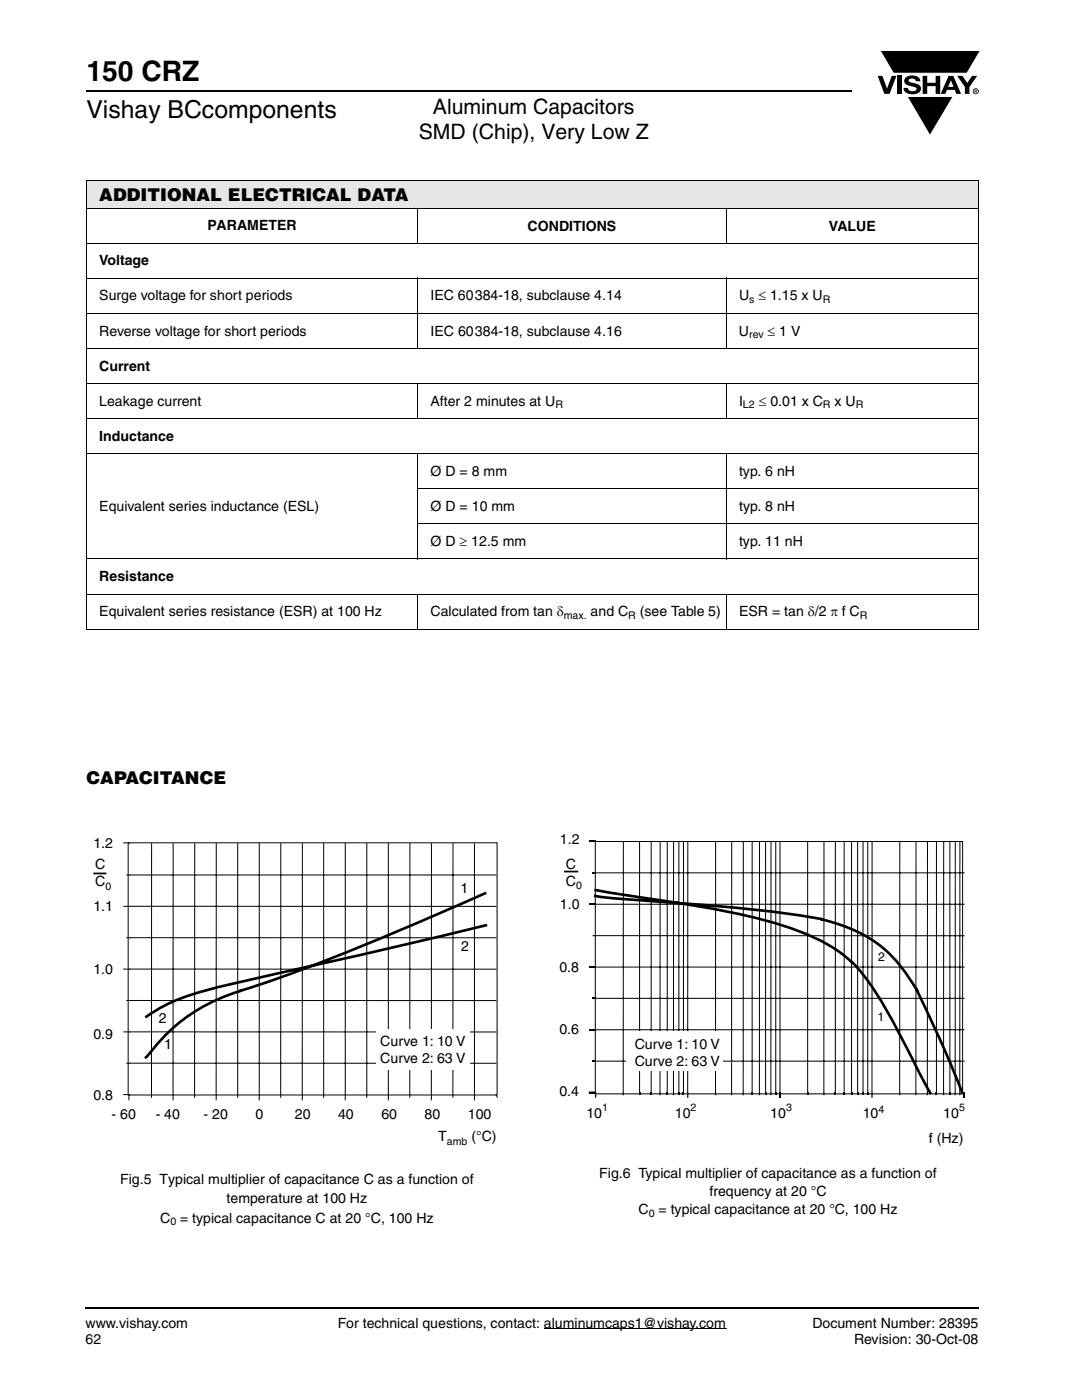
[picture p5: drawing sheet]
<svg xmlns="http://www.w3.org/2000/svg" width="216mm" height="279mm" viewBox="0 0 216 279" stroke-linecap="round" stroke-linejoin="round" font-family="sans-serif">
<g fill="#000">
<path d="M175.1 15.1h1l.9 2.6 .9-2.6h1l-1.4 3.6h-1zM175.6 10.1h20l-2.7 4.5h-14.6zM179 15.1h.9v3.6h-.9zM180.8 15.4a2.1 2.1 0 0 1 2.7 .4l.1 .4h-.8a.79 .79 0 0 0-.7-.5 .79 .79 0 0 0-.8 .4l.2 .3 1 .2a1.08 1.08 0 0 1 1.3 1 1.08 1.08 0 0 1-1.1 1.2 1.73 1.73 0 0 1-2.4-1.3h.9a.96 .96 0 0 0 .8 .7 .96 .96 0 0 0 .9-.4 1.31 1.31 0 0 0-1.2-.6 1.03 1.03 0 0 1-1.1-.6 1.03 1.03 0 0 1 .2-1.2zM184.1 15.1h.9v1.4h1.7v-1.4h.9v3.6h-.9v-1.5h-1.7v1.5h-.9zM181 19.3h9.2l-4.6 7.8zM191 15.1h1l1 1.5 1-1.5h1l-1.6 2.3v1.3h-.9v-1.4z"/>
<path d="M189.7 16l-.5 1.3h1.1zM189.3 15.1h.9l1.6 3.6h-1l-.3-.8h-1.5l-.4 .8h-.9z"/>
<path d="M194.6 18v.2l.2-.1v-.1zM194.5 17.9h.4l.1 .2-.2 .2 .2 .2-.3-.2-.1 .2h-.1zM194.2 18.2a.5 .5 0 0 0 1 0 .5 .5 0 0 0-1 0zM194.1 18.2a.6 .6 0 0 1 1.2 0 .6 .6 0 0 1-1.2 0z"/>
</g>
<path d="M175.6 10.1h20l-2.7 4.5h-14.6zM181 19.3h9.2l-4.6 7.8z" fill="none" stroke="#fff" stroke-width=".2"/>
<path d="M108.5 265.2h36.4" fill="none" stroke="#000" stroke-width=".2"/>
<path d="M17.3 18.2h152.7M17.1 261.1h178.2" fill="none" stroke="#000" stroke-width=".36"/>
<path d="M17.3 36h178v5.6h-178z" fill="#e6e6e6"/>
<g fill="none" stroke="#000" stroke-width=".2">
<path d="M17.2 36h178.1M17.3 36.2v89.3M195.3 36.2v89.3M17.2 41.6h178.1M17.2 48.6h178.1M17.2 55.6h178.1M83.4 41.5v7.1M83.4 55.5v14.1M144.9 41.5v7.1M144.9 55.5v14.1M17.2 62.5h178.1M17.2 69.6h178.1"/>
<path d="M17.2 76.6h178.1M83.4 76.5v7.2M144.9 76.5v7.2M17.2 83.6h178.1M17.2 90.6h178.1M83.3 97.6h112M83.4 90.5v21.2M144.9 90.5v21.2M17.2 111.5h178.1M17.2 118.6h178.1M83.3 104.6h112M83.4 118.5v7.1"/>
<path d="M144.9 118.5v7.1M17.2 125.6h178.1"/>
</g>
<path d="M18.6 158h82.2v71.1h-82.2z" fill="#fff"/>
<g fill="none" stroke="#000" stroke-width=".2">
<path d="M25.9 174.6h73.1M30.3 168.4l-.1 50M34.6 168.4l-.1 50M38.9 168.4l-.1 50M43.2 168.4l-.1 50M47.4 168.4v50M51.7 168.4v50M56 168.4v50M60.3 168.4v50M64.6 168.4v50M68.9 168.4v50M73.2 168.4v50"/>
<path d="M77.5 168.4v50M81.8 168.4v50M86.1 168.4v50M90.4 168.4v50M94.7 168.4v50M25.9 199.7h73.1M25.9 187.1l73.1 .1M25.9 193.4h73.1M25.9 180.9h73.1M25.9 212.2h73.1M25.9 205.9l73.1 .1"/>
</g>
<g fill="none" stroke="#050504" stroke-width=".2">
<path d="M24.7 168.2h1.2M25.3 174.6h.6M24.7 193.4h1.2M24.7 180.9h1.2M25.3 199.7h.6M25.3 187.1l.6 .1M24.7 218.4l1.2 .1M24.7 205.9l1.2 .1M25.3 212.2h.6M25.7 218.4v1.1M30.3 218.4l-.1 .6M34.6 218.4l-.1 1.1"/>
<path d="M38.9 218.4l-.1 .6M43.2 218.4l-.1 1.1M47.4 218.4v.6M51.7 218.4v1.1M56 218.4v.6M60.3 218.4v1.1M64.6 218.4v.6M68.9 218.4v1.1M73.2 218.4v.6M77.5 218.4v1.1M81.8 218.4v.6M86.1 218.4v1.1"/>
<path d="M90.4 218.4v.6M94.7 218.4v1.1M99 218.4l.2 .6"/>
</g>
<path d="M96.8 178.3a507.9 507.9 0 0 1-46.4 18.7 39.5 39.5 0 0 0-15.7 8l-2.2 2.1-3.4 3.9M97 184.7l-17.6 4.2-21.3 4.8a185.3 185.3 0 0 0-21.8 5.5l-3.7 1.6-3.4 2.1" fill="none" stroke="#000" stroke-width=".53"/>
<path d="M18.6 174.3h2.6" fill="none" stroke="#000" stroke-width=".35"/>
<path d="M75.2 205.4h18.6v8.1h-18.6z" fill="#fff"/>
<path d="M25.6 168.2h73.6v50.3h-73.6z" fill="none" stroke="#050504" stroke-width=".2"/>
<path d="M111.6 166.1h83.3v62.6h-83.3z" fill="#fff"/>
<g fill="none" stroke="#000" stroke-width=".2">
<path d="M118.8 174.2h73.6M124.4 167.9v50.1M127.6 167.9v50.1M129.9 167.9v50.1M131.7 167.9v50.1M133.1 167.9v50.1M134.4 167.9v50.1M135.5 167.9v50.1M136.4 167.9v50.1M137.2 167.9v50.1M142.8 167.9v50.1M146 167.9v50.1"/>
<path d="M148.3 167.9v50.1M150.1 167.9v50.1M151.6 167.9l-.1 50.1M152.8 167.9v50.1M153.8 167.9v50.1M154.8 167.9v50.1M155.6 167.9v50.1M161.2 167.9v50.1M164.4 167.9v50.1M166.7 167.9v50.1M168.4 167.9v50.1M169.9 167.9v50.1"/>
<path d="M171.1 167.9v50.1M172.2 167.9v50.1M173.2 167.9v50.1M174 167.9v50.1M179.5 167.9v50.1M182.8 167.9v50.1M185.1 167.9l-.1 50.1M186.9 167.9v50.1M188.3 167.9v50.1M189.5 167.9v50.1M190.6 167.9v50.1M191.5 167.9v50.1"/>
<path d="M118.8 199.2h73.6M118.8 186.7h73.6M118.8 193h73.6M118.8 180.5h73.6M118.8 211.8h73.6M118.8 205.5h73.6"/>
</g>
<g fill="#050504">
<path d="M118.7 218h.3v1.1h-.3z"/>
<path d="M124.3 218h.2v.6h-.3z"/>
<path d="M127.5 218h.3v.6h-.3z"/>
<path d="M129.8 218h.3v.6h-.3z"/>
<path d="M131.6 218h.3l-.1 .6h-.2z"/>
<path d="M133 218h.3v.6h-.3z"/>
<path d="M134.3 218h.2v.6h-.3z"/>
<path d="M135.3 218h.3v.6h-.3z"/>
<path d="M136.2 218h.3v.6h-.3z"/>
<path d="M137.1 218h.3v1.1h-.3z"/>
<path d="M142.7 218h.2v.6h-.3z"/>
<path d="M145.9 218h.2v.6h-.3z"/>
<path d="M148.2 218h.3l-.1 .6h-.2z"/>
<path d="M150 218h.2v.6h-.2z"/>
<path d="M151.4 218h.3v.6h-.3z"/>
<path d="M152.6 218h.3v.6h-.3z"/>
<path d="M153.7 218h.3l-.1 .6h-.2z"/>
<path d="M154.7 218h.2v.6h-.2z"/>
<path d="M155.5 218h.3v1.1h-.3z"/>
<path d="M161 218h.3v.6h-.3z"/>
<path d="M164.3 218h.2v.6h-.2z"/>
<path d="M166.5 218h.3v.6h-.3z"/>
<path d="M168.3 218h.3v.6h-.3z"/>
<path d="M169.8 218h.2v.6h-.2z"/>
<path d="M171 218h.3v.6h-.3z"/>
<path d="M172.1 218h.2v.6h-.2z"/>
<path d="M173 218h.3v.6h-.3z"/>
<path d="M173.9 218h.3l-.1 1.1h-.2z"/>
<path d="M179.4 218h.3l-.1 .6h-.2z"/>
<path d="M182.6 218h.3v.6h-.3z"/>
<path d="M184.9 218h.3v.6h-.3z"/>
<path d="M186.7 218h.3v.6h-.3z"/>
<path d="M188.2 218h.2v.6h-.3z"/>
<path d="M189.4 218h.3v.6h-.3z"/>
<path d="M190.5 218h.2v.6h-.2z"/>
<path d="M191.4 218h.3l-.1 .6h-.2z"/>
<path d="M192.2 218h.3v1.1h-.3z"/>
<path d="M117.6 217.9h1.2v.3h-1.2z"/>
</g>
<path d="M117.6 217.9h1.2v.3h-1.2z" fill="none" stroke="#000" stroke-width=".2"/>
<g fill="#050504">
<path d="M118.2 211.7h.6v.2h-.6z"/>
<path d="M117.6 205.4h1.2v.2h-1.2z"/>
<path d="M118.2 199.1h.6v.3h-.6z"/>
<path d="M117.6 192.9h1.2v.2h-1.2z"/>
<path d="M118.2 186.6h.6v.3l-.6-.1z"/>
<path d="M117.6 180.4h1.2v.2h-1.2z"/>
<path d="M118.2 174.1h.6v.2h-.6z"/>
<path d="M117.6 167.8h1.2v.2h-1.2z"/>
</g>
<path d="M118.8 167.9h73.3v50.4h-73.3z" fill="none" stroke="#000" stroke-width=".2"/>
<path d="M118.8 178.8a344.6 344.6 0 0 0 21.6 1.8 238.8 238.8 0 0 1 23.7 2.9M118.9 177.6l8.2 1.4a218.8 218.8 0 0 1 27.3 5.2 42.9 42.9 0 0 1 14 6.5l1.4 1.2M163.9 183.5a27.1 27.1 0 0 1 15 8.3l1.7 2.2 2.4 3.7M169.9 191.9a58.1 58.1 0 0 1 9.6 14.4l6.1 11.8M182.9 197.6l5.4 11.6 3.7 8.8" fill="none" stroke="#000" stroke-width=".53"/>
<path d="M112.6 173.9h2.8" fill="none" stroke="#000" stroke-width=".35"/>
<path d="M124.9 205.8h19.3v7.9h-19.3z" fill="#fff"/>
<text font-size="5.6" x="17.3" y="16.1">150 CRZ</text>
<text font-size="4.9" x="17.3" y="23.6">Vishay BCcomponents</text>
<g font-size="4.2">
<text x="86.4" y="22.8">Aluminum Capacitors</text>
<text x="83.6" y="27.7">SMD (Chip), Very Low Z</text>
</g>
<g font-size="3.5">
<text x="19.8" y="40.2">ADDITIONAL ELECTRICAL DATA</text>
<text x="17.3" y="156.5">CAPACITANCE</text>
</g>
<g font-size="2.8">
<text x="41.4" y="46">PARAMETER</text>
<text x="105.3" y="46">CONDITIONS</text>
<text x="165.4" y="46">VALUE</text>
<text x="19.8" y="53">Voltage</text>
<text x="19.8" y="60">Surge voltage for short periods</text>
<text x="85.9" y="60">IEC 60384-18, subclause 4.14</text>
<text x="147.5" y="60">U ≤ 1.15 x U</text>
<text x="19.8" y="67">Reverse voltage for short periods</text>
<text x="85.9" y="67">IEC 60384-18, subclause 4.16</text>
<text x="147.5" y="67">U</text>
<text x="153.2" y="67">≤ 1 V</text>
<text x="19.8" y="74">Current</text>
<text x="19.8" y="81">Leakage current</text>
<text x="85.9" y="81">After 2 minutes at U</text>
<text x="147.5" y="81">I</text>
<text x="151.4" y="81">≤ 0.01 x C</text>
<text x="166.5" y="81">x U</text>
<text x="19.8" y="88">Inductance</text>
<text x="85.9" y="95">Ø D = 8 mm</text>
<text x="147.5" y="95">typ. 6 nH</text>
<text x="19.8" y="102">Equivalent series inductance (ESL)</text>
<text x="85.9" y="102">Ø D = 10 mm</text>
<text x="147.5" y="102">typ. 8 nH</text>
<text x="85.9" y="109">Ø D ≥ 12.5 mm</text>
<text x="147.5" y="109">typ. 11 nH</text>
<text x="19.8" y="116">Resistance</text>
<text x="19.8" y="123">Equivalent series resistance (ESR) at 100 Hz</text>
<text x="85.9" y="123">Calculated from tan δ</text>
<text x="117.9" y="123">and C</text>
<text x="127.7" y="123">(see Table 5)</text>
<text x="147.5" y="123">ESR = tan δ/2 π f C</text>
<text x="18.6" y="169.1">1.2</text>
<text x="19" y="173.5">C</text>
<text x="111.7" y="168.5">1.2</text>
<text x="112.9" y="173.4">C</text>
<text x="19" y="176.9">C</text>
<text x="91.9" y="178.3">1</text>
<text x="112.9" y="176.7">C</text>
<text x="18.6" y="181.7">1.1</text>
<text x="111.7" y="181.3">1.0</text>
<text x="92" y="189.7">2</text>
<text x="18.6" y="194.3">1.0</text>
<text x="111.6" y="193.9">0.8</text>
<text x="18.6" y="207.4">0.9</text>
<text x="31.7" y="204.2">2</text>
<text x="32.7" y="209.4">1</text>
<text x="75.9" y="208.8">C</text>
<text x="77.9" y="208.8">urv</text>
<text x="81.9" y="208.8">e 1: 10</text>
<text x="91" y="208.8">V</text>
<text x="111.6" y="206.4">0.6</text>
<text x="126.7" y="209.3">Cu</text>
<text x="130.3" y="209.3">rve 1: 10 V</text>
<text x="75.9" y="212.2">C</text>
<text x="77.9" y="212.2">urv</text>
<text x="81.9" y="212.2">e 2: 63</text>
<text x="91" y="212.2">V</text>
<text x="126.7" y="212.7">Cu</text>
<text x="130.3" y="212.7">rve 2: 63 V</text>
<text x="18.6" y="219.6">0.8</text>
<text x="111.6" y="218.7">0.4</text>
<text x="22.3" y="223.4">- 60</text>
<text x="31.1" y="223.4">- 40</text>
<text x="40.6" y="223.4">- 20</text>
<text x="51" y="223.4">0</text>
<text x="58.8" y="223.4">20</text>
<text x="67.5" y="223.4">40</text>
<text x="76.1" y="223.4">60</text>
<text x="84.7" y="223.4">80</text>
<text x="87.4" y="227.7">T</text>
<text x="93.4" y="223.4">100</text>
<text x="94.1" y="227.7">(°C)</text>
<text x="117" y="223.1">10</text>
<text x="134.7" y="223.1">10</text>
<text x="153.7" y="223.1">10</text>
<text x="172.1" y="223.1">10</text>
<text x="188.2" y="223.1">10</text>
<text x="185.3" y="228">f (Hz)</text>
<text x="24" y="236.3">Fig.5 Typical multiplier of capacitance C as a function of</text>
<text x="119.6" y="235.1">Fig.6 Typical multiplier of capacitance as a function of</text>
<text x="141.6" y="238.8">frequency at 20 °C</text>
<text x="32" y="244">C = typical capacitance C at 20 °C, 100 Hz</text>
<text x="45.2" y="240.2">temperature at 100 Hz</text>
<text x="127.4" y="242.3">C = typical capacitance at 20 °C, 100 Hz</text>
<text x="17.1" y="268.2">62</text>
<text x="17.1" y="265">www.vishay.com</text>
<text x="67.4" y="265">For technical questions, contact: aluminumcaps1@vishay.com</text>
<text x="162.1" y="265">Document Number: 28395</text>
<text x="170.4" y="268.2">Revision: 30-Oct-08</text>
</g>
<g font-size="2.5" fill="#050504">
<text x="175.3" y="191.9">2</text>
<text x="175.1" y="203.7">1</text>
</g>
<g font-size="2.1">
<text x="149.5" y="60.5">s</text>
<text x="164.2" y="60.5">R</text>
<text x="149.5" y="67.5">rev</text>
<text x="110.8" y="81.5">R</text>
<text x="148.3" y="81.5">L2</text>
<text x="164.2" y="81.5">R</text>
<text x="170.8" y="81.5">R</text>
<text x="112.5" y="123.5">max.</text>
<text x="125.4" y="123.5">R</text>
<text x="171.6" y="123.5">R</text>
<text x="21" y="177.6">0</text>
<text x="114.9" y="177.4">0</text>
<text x="120.2" y="221.7">1</text>
<text x="137.8" y="221.7">2</text>
<text x="156.8" y="221.7">3</text>
<text x="191.4" y="221.7">5</text>
<text x="175.3" y="222">4</text>
<text x="89.2" y="228.4">amb</text>
<text x="34" y="244.5">0</text>
<text x="129.5" y="242.8">0</text>
</g>
</svg>
